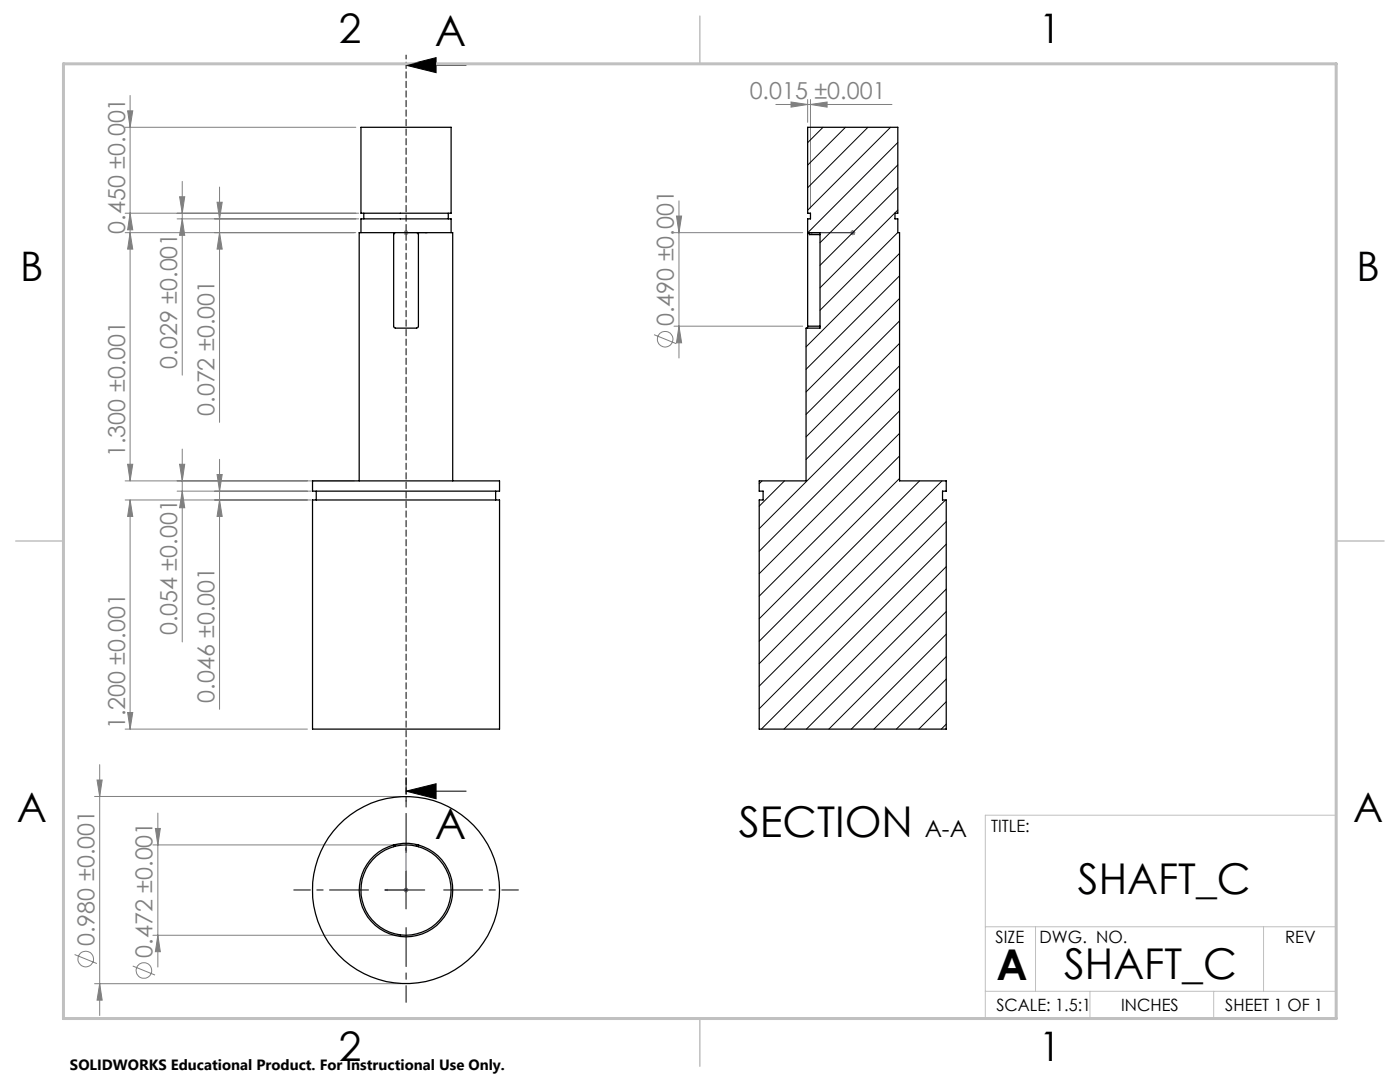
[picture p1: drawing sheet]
<svg xmlns="http://www.w3.org/2000/svg" width="279mm" height="216mm" viewBox="0 0 279 216" stroke-linecap="round" stroke-linejoin="round" font-family="sans-serif">
<g fill="none" stroke="#808080" stroke-width=".2">
<path d="M26 19.1v76.9M161.2 19.9v4.5M161.7 19.9v21.7M25 25.4h46M25.5 22.1h1l-.5 3.3zM35.8 39.3h1.1l-.5 3.2zM36.4 36.2v38.7M43.8 37.3v47M154.8 20.8h23.2M157.9 20.4l3.3 .4-3.3 .6zM161.7 20.8l3.4-.4v1zM25 46.4h46"/>
<path d="M25 42.5h46.6M26 42.5l.5 3.4h-1zM26 46.4l.5 3.3h-1zM35.3 43.7h36.3M36.4 43.7l.5 3.3h-1.1zM43.3 40.4h1l-.5 3.3zM43.8 46.4l.5 3.3h-1zM80.5 46.4h1M80.7 46.1l.7 .7M81 45.9v1M81.4 46.1l-.7 .7M134.5 46.4h25.7"/>
<path d="M135 43.1h1l-.5 3.3zM135.5 40.1v31.3M169.7 46.4h1M169.8 46.1l.7 .7M170.2 45.9v1M170.5 46.1l-.7 .7M130.5 66.8l4.5 1.8M134.5 65.1h25.7M135.5 65.1l.5 3.3h-1zM25 96h45.7M25 99.8h37.1M25.5 92.6h1l-.5 3.4z"/>
<path d="M26 99.8l.5 3.2h-1zM26 99.8v45.7M35.3 98h26.8M35.8 92.6h1.1l-.5 3.4zM36.4 98l.5 3.3h-1.1zM36.4 89.6v38.5M43.3 94.7h1l-.5 3.3zM43.8 99.8l.5 3.2h-1zM43.8 91.7v49.8M18.9 158.9h61.1M19.4 155.6h1l-.5 3.3zM19.9 152.6v50"/>
<path d="M25 145.5h36.3M25.5 142.2h1l-.5 3.3zM30.5 168.6h49.5M31 165.3h1l-.5 3.3zM31.5 162.2v30.8M80.5 177.6h1M80.7 177.2l.7 .7M81 177.1v1M81.4 177.2l-.7 .7M14.9 190.5l4.4 1.8M18.9 196.3h61.1M19.9 196.3l.5 3.3h-1z"/>
<path d="M26.5 192.8l4.4 1.8M30.5 186.6h49.5M31.5 186.6l.5 3.3h-1z"/>
<circle cx="132.8" cy="67.7" r="1.55"/>
<circle cx="17.1" cy="191.3" r="1.55"/>
<circle cx="28.7" cy="193.7" r="1.56"/>
</g>
<path d="M81 13l6-1.5v3zM81 13h12M81 157.9l6-1.5v3zM81 157.9h12M77.3 177.6h7.5M81 173.8v7.6" fill="none" stroke="#000" stroke-width=".2"/>
<path d="M80.9 46.4h.2zM81 46.4h.1M81 46.4h4.3M85.3 46.4h-.5h.5M161.7 46.4h.4h-.4M161.7 46.4h8.5M170.1 46.4h.2zM170.2 46.4h.1M76.8 177.6l.4-.1v.2zM81 169.2l.1 .4h-.2zM81 169.2v8.4h-4.2" fill="none" stroke="#00f" stroke-width=".2"/>
<path d="M73.5 177.6h-14.9M81 170.1v-14.9M88.5 177.6h15M81 185.1v14.9" fill="none" stroke="#000" stroke-width=".2" stroke-dasharray="15.2 1.3 1.3 1.3" stroke-dashoffset="7.5"/>
<path d="M81 11v148.9" fill="none" stroke="#000" stroke-width=".2" stroke-dasharray="1.3 .6" stroke-dashoffset=".5"/>
<path d="M266.7 153.3v49.9h-240M266.7 162.7h-70.1v40.5M196.6 184.9h70.1M196.6 197.8h70.1M206.7 184.9v12.9M217.5 197.8v5.4M242.2 197.8v5.4M252.2 184.9v12.9" fill="none" stroke="#c0c0c0" stroke-width=".2"/>
<path d="M139.7 3.2v9.5M3.1 107.9h9.6M266.7 107.9h9.5M139.7 203.2v9.6" fill="none" stroke="#c0c0c0" stroke-width=".3"/>
<path d="M12.7 12.7h254v190.5h-254z" fill="none" stroke="#c0c0c0" stroke-width=".6"/>
<path d="M81 13l6-1.5v3zM81 157.9l6-1.5v3z" fill="#000"/>
<g fill="#00f">
<path d="M84.8 46.4h.5zM80.9 46.4h.2z"/>
<path d="M170.1 46.4h.2zM161.7 46.4h.4zM170.1 46.4h.2zM161.7 46.4h.4z"/>
<path d="M76.8 177.6l.4 .1v-.2zM81 169.2l-.1 .4h.2z"/>
</g>
<g fill="#808080">
<path d="M157.9 20.4l3.3 .4-3.3 .6zM161.7 20.8l3.4-.4v1z"/>
<path d="M135.5 65.1l.5 3.3h-1zM135 43.1h1l-.5 3.3z"/>
<path d="M25.5 22.1h1l-.5 3.3zM26 42.5l.5 3.4h-1zM35.8 39.3h1.1l-.5 3.2zM36.4 43.7l.5 3.3h-1.1zM43.3 40.4h1l-.5 3.3zM43.8 46.4l.5 3.3h-1zM26 46.4l.5 3.3h-1zM25.5 92.6h1l-.5 3.4zM35.8 92.6h1.1l-.5 3.4zM36.4 98l.5 3.3h-1.1zM43.3 94.7h1l-.5 3.3zM43.8 99.8l.5 3.2h-1zM26 99.8l.5 3.2h-1zM25.5 142.2h1l-.5 3.3zM19.4 155.6h1l-.5 3.3zM19.9 196.3l.5 3.3h-1zM31 165.3h1l-.5 3.3zM31.5 186.6l.5 3.3h-1z"/>
</g>
<g fill="none" stroke="#000" stroke-width=".25">
<path d="M72 25.4h18v17.1h-18zM72 46.4v-2.7h18v2.7M72.6 42.5v1.2M78.6 46.8l.2-.4h4.5l.2 .4M89.5 42.5v1.2M161.2 46.4h2.5v19.1h-2.8v30.5h-9.4v2h.8v1.8h-.8v45.7h37.3v-45.7h-.7v-1.8h.7v-2h-9.3v-49.6h-.3v-2.7h-.6v-1.2h.6v-17.1h-18v17.1h.5v1.2h-.5v21.4M161.4 46.4l.1 .4h2.2M161.2 65.1l-.1 .4M161.2 65.1h2.5M62.4 96h37.3v2h-37.3zM62.4 99.8h37.3v45.7h-37.3zM63.1 98v1.8"/>
<path d="M71.7 96v-49.6h6.9v18.8l.3 .3h4.2l.3-.2 .1-.2v-18.7h6.8v49.6M98.9 98v1.8M78.6 168.6a9.3 9.3 0 0 0-5.2 14.4 9.3 9.3 0 0 0 15.3 0 9.3 9.3 0 0 0-5.2-14.4M78.6 168.6v.3M78.9 168.5l-.3 .1M78.9 168.5a9 9 0 0 1 4.2 0M78.9 168.5v.3M83.1 168.5l.4 .1M83.1 168.5v.3M83.5 168.6v.3"/>
<circle cx="81" cy="177.6" r="9"/>
<circle cx="81" cy="177.6" r="18.7"/>
</g>
<g fill="none" stroke="#000" stroke-width=".2">
<path d="M164.3 25.4l-3.1 3.1M168.7 25.4l-7.5 7.5M173.2 25.4l-12 12.1M177.7 25.4l-16.5 16.5M179.2 28.4l-18 18M179.2 32.9l-15.5 15.5M179.2 37.4l-15.5 15.6M179.2 41.9l-15.5 15.5M179.2 46.4l-15.5 15.5M179.5 50.6l-18.6 18.6M179.5 55l-18.6 18.7M179.5 59.5l-18.6 18.7"/>
<path d="M179.5 64l-18.6 18.7M179.5 68.5l-18.6 18.7M179.5 73l-18.6 18.7M179.5 77.5l-28 28M152.1 96l-.6 .5M156.6 96l-5.1 5M179.5 82l-28 28M179.5 86.5l-28 28M179.5 91l-28 28M179.5 95.5l-28 28M183.5 96l-32 32M188 96l-36.5 36.4"/>
<path d="M188.7 99.8l-37.2 37.1M188.8 104.1l-37.3 37.3M188.8 108.6l-36.9 36.9M188.8 113.1l-32.3 32.4M188.8 117.5l-27.9 28M188.8 122l-23.4 23.5M188.8 126.5l-18.9 19M188.8 131l-14.4 14.5M188.8 135.5l-9.9 10M188.8 140l-5.4 5.5M188.8 144.5l-.9 1"/>
</g>
<g font-size="8.5">
<text x="86.8" y="9.2">A</text>
<text x="86.8" y="167.5">A</text>
<text x="147.4" y="167">SECTION</text>
<text x="215.1" y="178.4">SHAFT_C</text>
<text x="198.9" y="195.5">A</text>
<text x="212.4" y="195.4">SHAFT_C</text>
</g>
<g font-size="8.1">
<text x="67.6" y="8.5">2</text>
<text x="207.3" y="8.5">1</text>
<text x="4" y="56.2">B</text>
<text x="270.7" y="56.2">B</text>
<text x="3.3" y="164.1">A</text>
<text x="270" y="164.1">A</text>
<text x="67.6" y="211.7">2</text>
<text x="207.3" y="211.7">1</text>
</g>
<g font-size="4.7" fill="#808080">
<text x="149.6" y="19.8">0.015 ±0.001</text>
<text x="25" y="46.6" transform="rotate(-90 25 46.6)">0.450 ±0.001</text>
<text x="134.5" y="65.1" transform="rotate(-90 134.5 65.1)">0.490 ±0.001</text>
<text x="35.4" y="73.5" transform="rotate(-90 35.4 73.5)">0.029 ±0.001</text>
<text x="42.8" y="83" transform="rotate(-90 42.8 83)">0.072 ±0.001</text>
<text x="25" y="91.2" transform="rotate(-90 25 91.2)">1.300 ±0.001</text>
<text x="35.4" y="126.8" transform="rotate(-90 35.4 126.8)">0.054 ±0.001</text>
<text x="42.8" y="140.2" transform="rotate(-90 42.8 140.2)">0.046 ±0.001</text>
<text x="25" y="145.5" transform="rotate(-90 25 145.5)">1.200 ±0.001</text>
<text x="18.8" y="188.8" transform="rotate(-90 18.8 188.8)">0.980 ±0.001</text>
<text x="30.5" y="191.1" transform="rotate(-90 30.5 191.1)">0.472 ±0.001</text>
</g>
<text font-size="4.7" x="184.5" y="167">A-A</text>
<g font-size="3.4">
<text x="197.8" y="166">TITLE:</text>
<text x="198.7" y="188.1">SIZE</text>
<text x="207.5" y="188.1">DWG. NO.</text>
<text x="256.5" y="188.2">REV</text>
<text x="198.8" y="201.7">SCALE: 1.5:1</text>
<text x="223.8" y="201.7">INCHES</text>
<text x="244.5" y="201.7">SHEET 1 OF 1</text>
</g>
<text font-size="3" x="14" y="213.5">SOLIDWORKS Educational Product. For Instructional Use Only.</text>
</svg>
